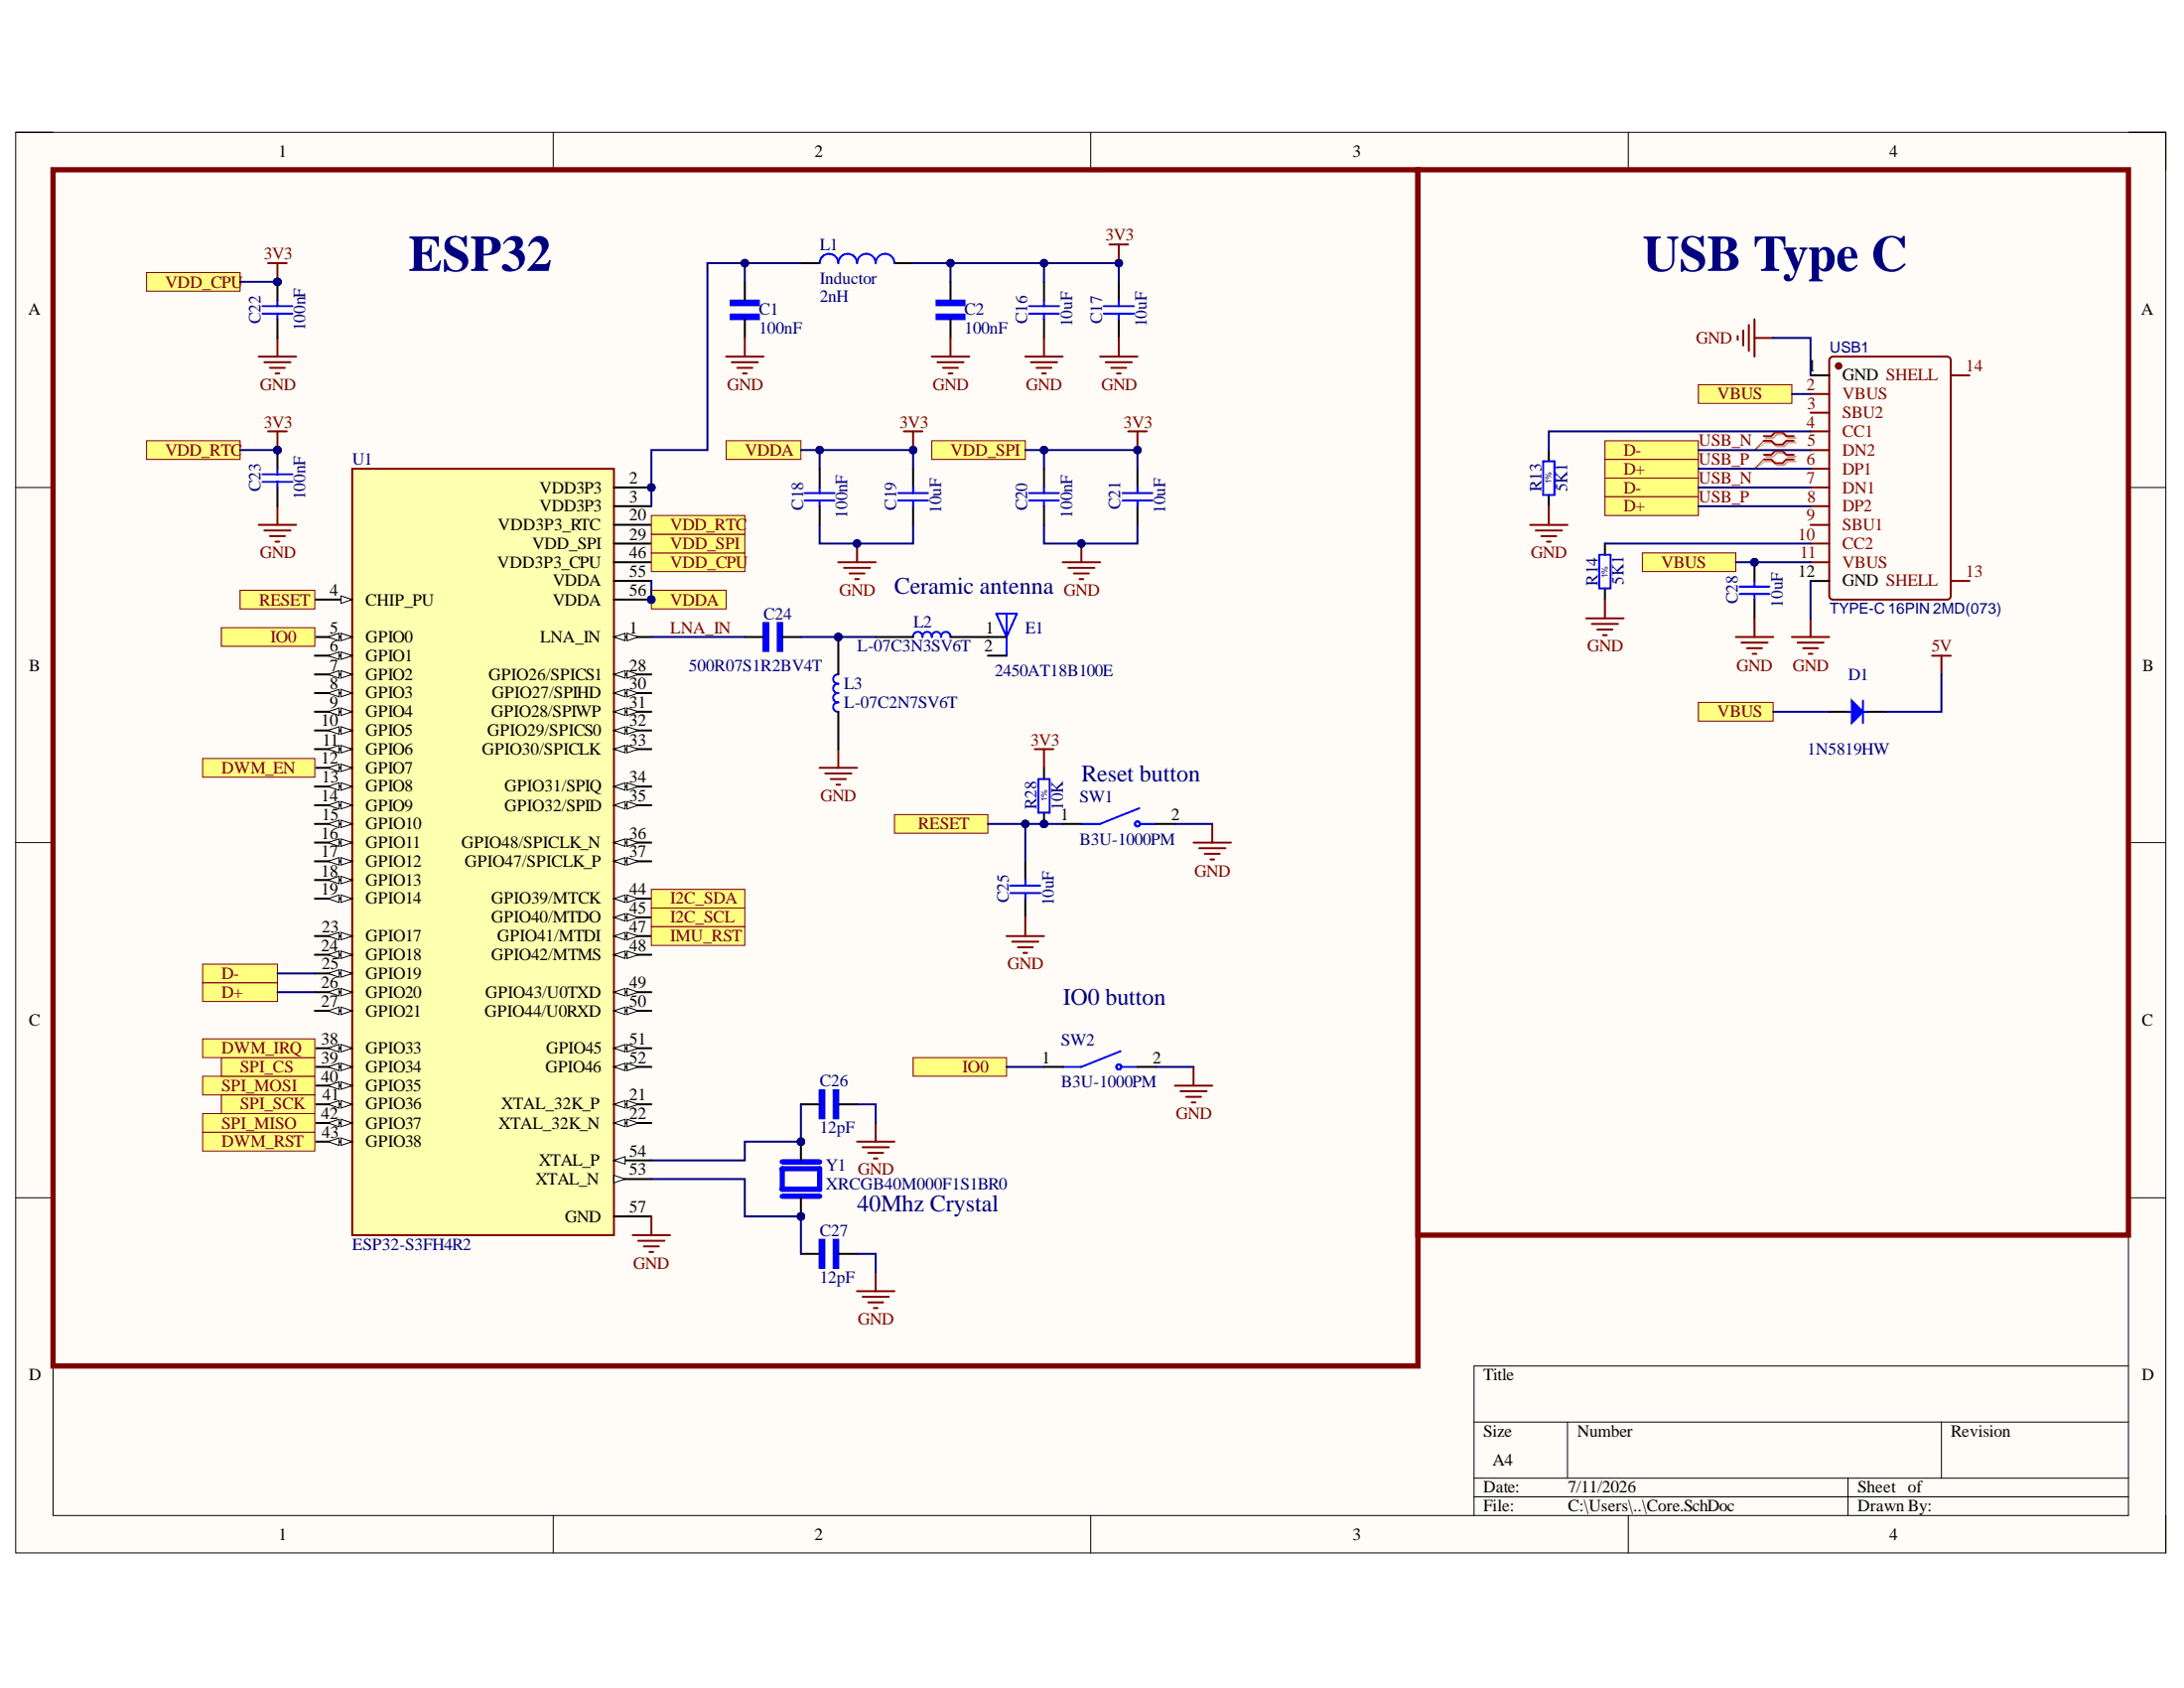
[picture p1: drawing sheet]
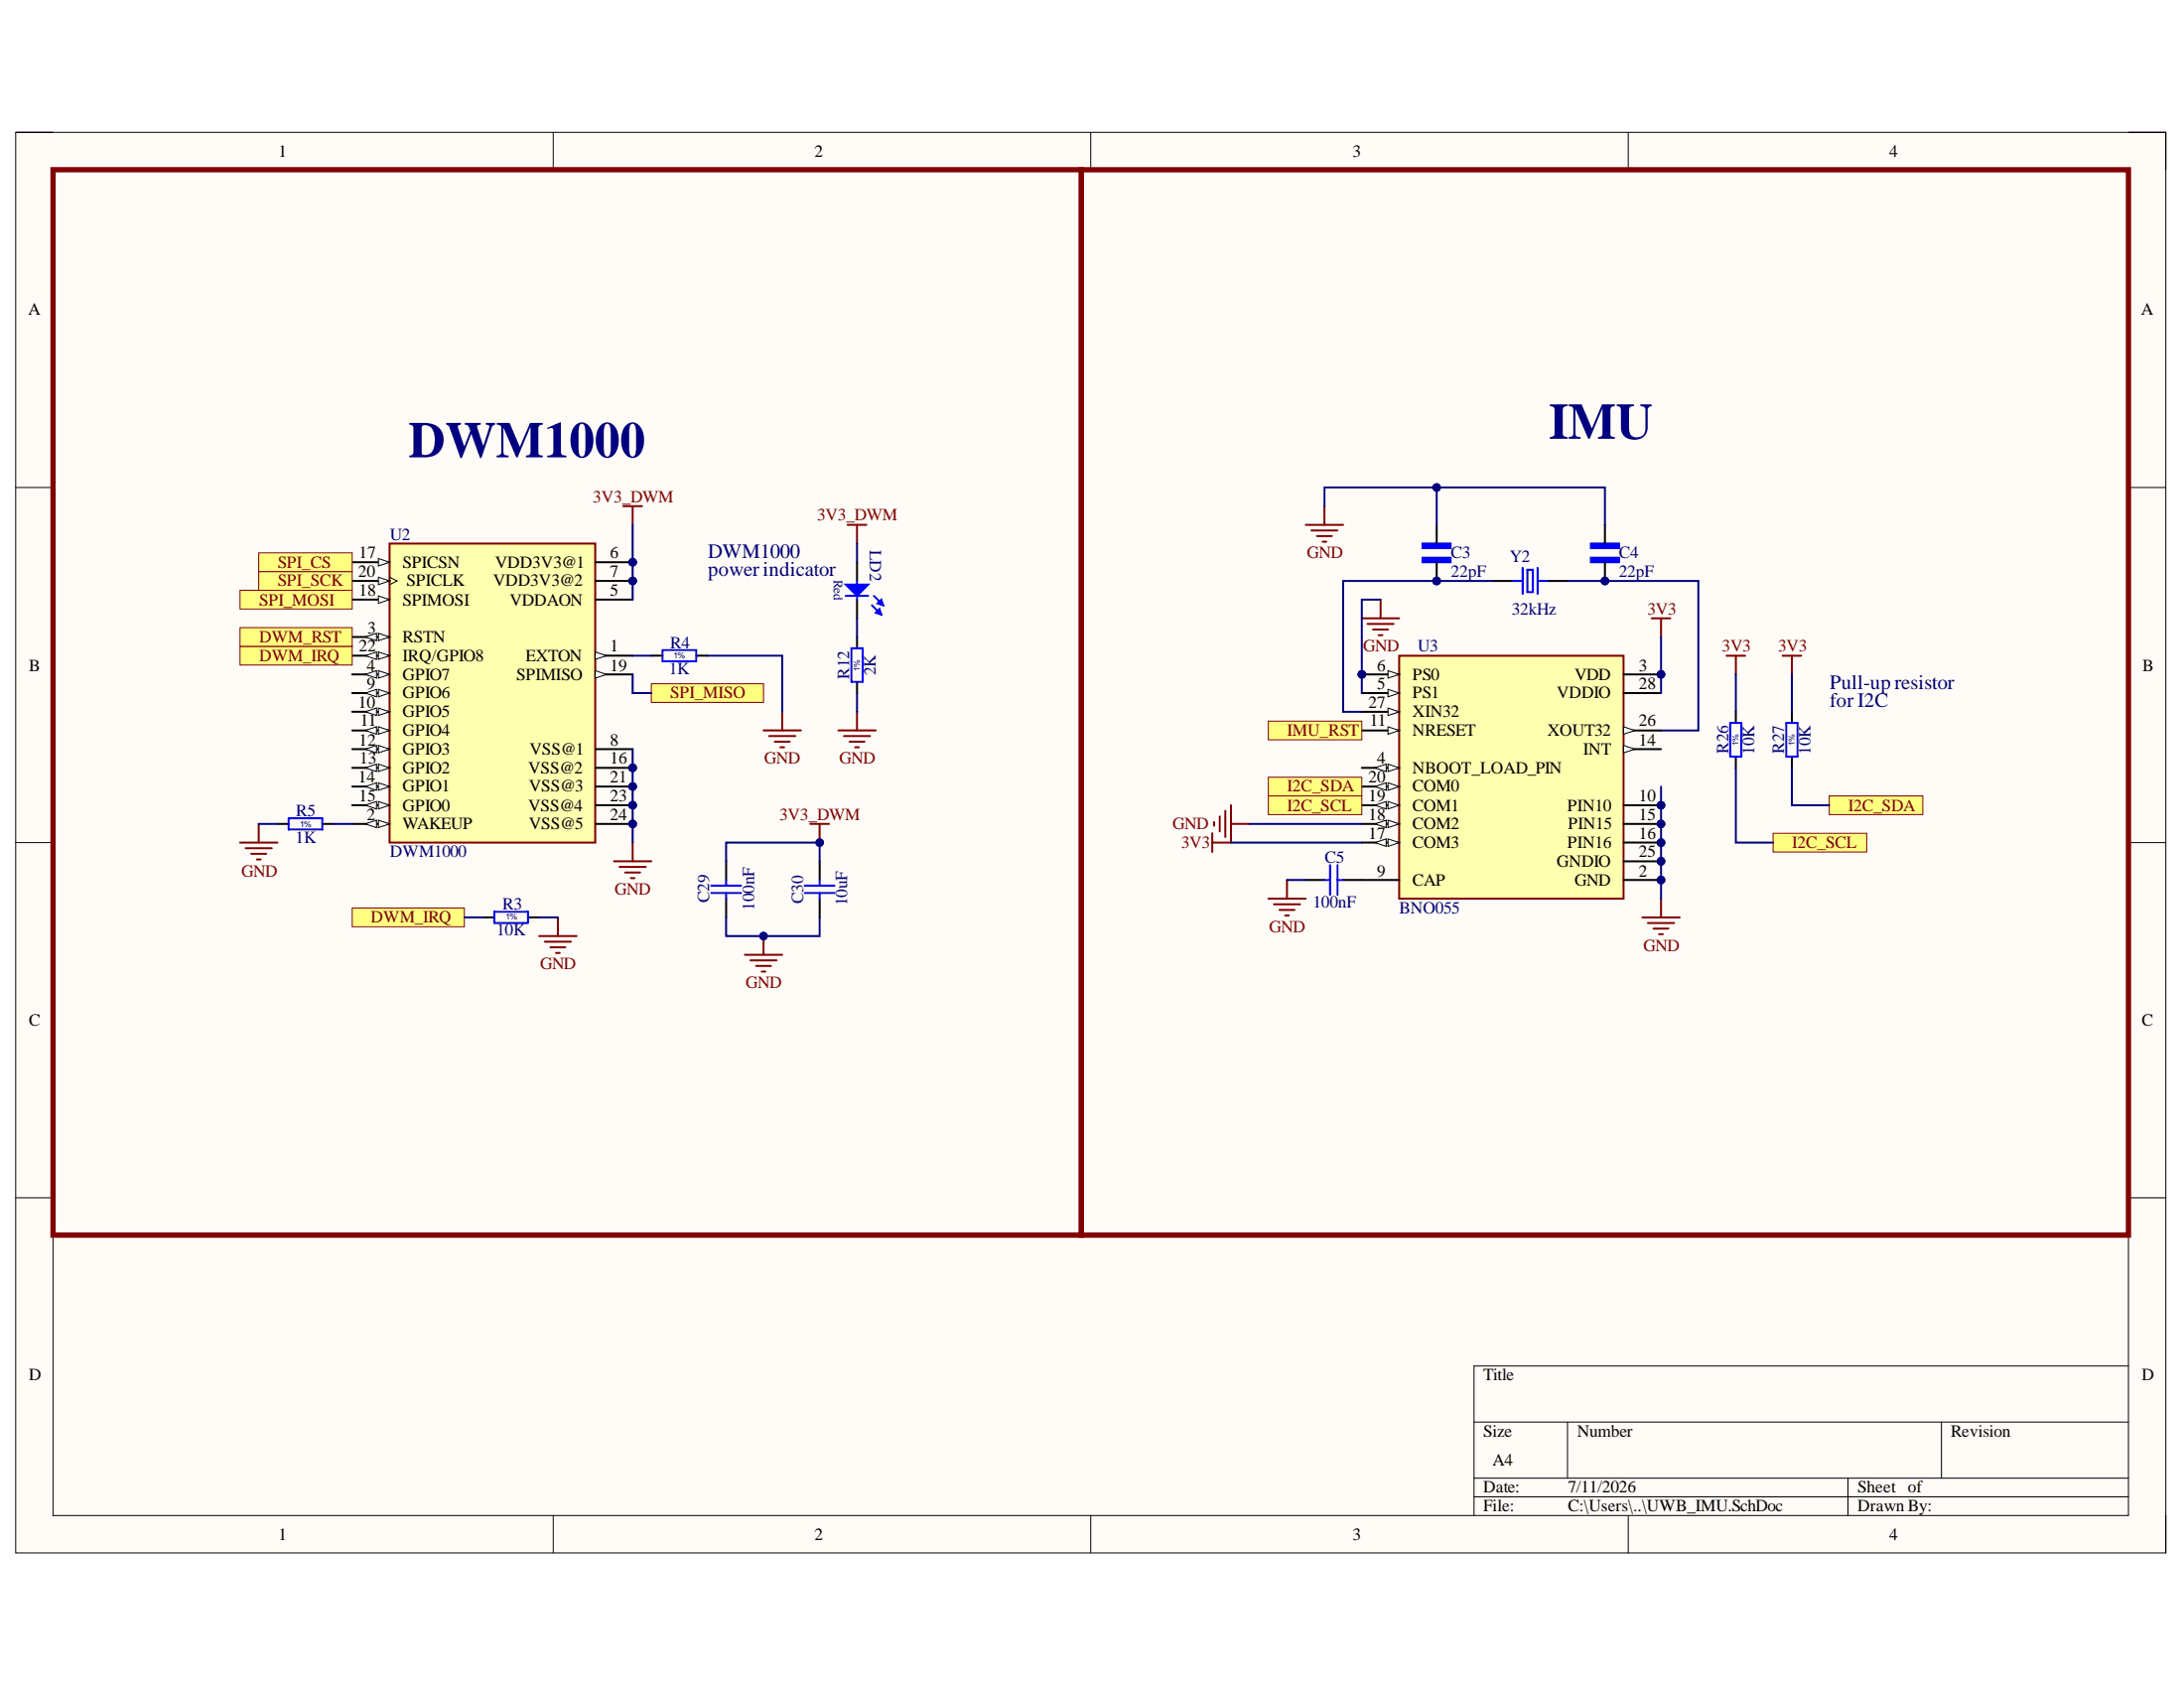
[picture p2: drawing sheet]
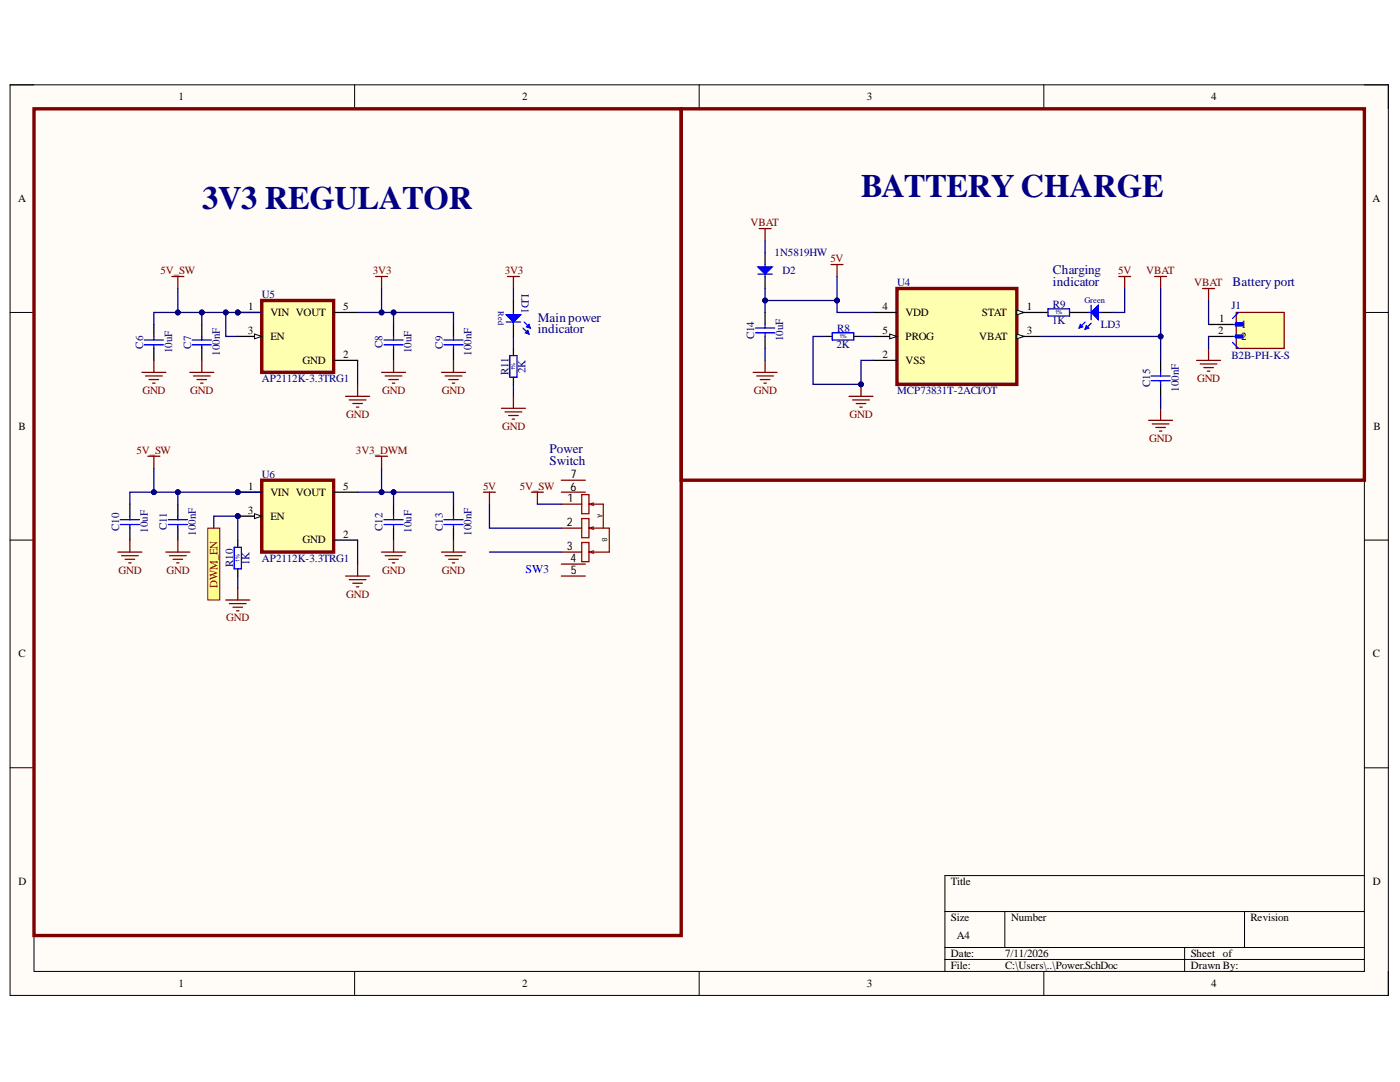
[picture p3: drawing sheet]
# Altium project Tag.PrjPcb
3 sheets, 65 parts. Net scope: flat (ports and power ports of the same name join across sheets).
Board file: Tag.PcbDoc
Sheets:
  Core.SchDoc
  UWB_IMU.SchDoc
  Power.SchDoc

## Sheet Core.SchDoc
size A4; SheetNumber: 1; SheetTotal: 3

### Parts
C1  100nF  [CAPC1005X55N]
C2  100nF  [CAPC1005X55N]
C16  10uF  [0603C]
C17  10uF  [0603C]
C18  100nF  [0603C]
C19  10uF  [0603C]
C20  100nF  [0603C]
C21  10uF  [0603C]
C22  100nF  [0603C]
C23  100nF  [0603C]
C24  500R07S1R2BV4T  [CAPC1005X55N]
C25  10uF  [0603C]
C26  12pF  [CAPC1005X55N]
C27  12pF  [CAPC1005X55N]
C28  10uF  [0603C]
D1  1N5819HW  [SOD-123FL]
E1  2450AT18B100E  [XDCR_2450AT18B100E]
L1  Inductor  value 2nH  [0402-A]
L2  L-07C3N3SV6T  [INDC1005X60N]
L3  L-07C2N7SV6T  [INDC1005X60N]
R13  5K1  [0603R]
R14  5K1  [0603R]
R28  10K  [0603R]
SW1  B3U-1000PM  [SW_B3U-1000PM]
SW2  B3U-1000PM  [SW_B3U-1000PM]
U1  ESP32-S3FH4R2  [QFN40P700X700X90-57N]
USB1  TYPE-C 16PIN 2MD(073)  [USB-C-SMD_TYPE-C-6PIN-2MD-073]
Y1  XRCGB40M000F1S1BR0  [OSC_XRCGB40M000F1S1BR0]

### Blocks framed on the sheet
ESP32: C1 C2 C16-C27 E1 L1-L3 R28 SW1 SW2 U1 Y1
USB Type C: C28 D1 R13 R14 USB1

### Ports
D+, D-, DWM_EN, DWM_IRQ, DWM_RST, I2C_SCL, I2C_SDA, IMU_RST, IO0, RESET, SPI_CS, SPI_MISO, SPI_MOSI, SPI_SCK, VBUS, VDD_CPU, VDD_RTC, VDD_SPI, VDDA

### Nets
3V3: C2.2 C16.2 C17.2 C18.2 C19.2 C20.2 C21.2 C22.2 C23.2 L1.2 R28.2 U1.20(VDD3P3_RTC) U1.29(VDD_SPI) U1.46(VDD3P3_CPU) U1.55(VDDA) U1.56(VDDA) ; port VDDA, port VDD_CPU, port VDD_SPI, port VDD_RTC
5V: D1.1(C)
GND: C1.1 C2.1 C16.1 C17.1 C18.1 C19.1 C20.1 C21.1 C22.1 C23.1 C25.1 C26.2 C27.2 C28.1 L3.1 R13.1 R14.1 SW1.2 SW2.2 U1.57(GND) USB1.1(GND) USB1.12(GND)
LNA_IN: C24.1 U1.1(LNA_IN)
USB_N: U1.25(GPIO19) USB1.5(DN2) USB1.7(DN1) ; port D-
USB_P: U1.26(GPIO20) USB1.6(DP1) USB1.8(DP2) ; port D+
NetC1_2: C1.2 L1.1 U1.2(VDD3P3) U1.3(VDD3P3)
NetC24_2: C24.2 L2.1 L3.2
NetC25_2: C25.2 R28.1 SW1.1 U1.4(CHIP_PU) ; port RESET
NetC26_1: C26.1 U1.54(XTAL_P) Y1.1
NetC27_1: C27.1 U1.53(XTAL_N) Y1.3
NetC28_2: C28.2 D1.2(A) USB1.2(VBUS) USB1.11(VBUS) ; port VBUS
NetE1_1: E1.1(FEED) L2.2
NetR3_1: U1.38(GPIO33) ; port DWM_IRQ
NetR10_2: U1.12(GPIO7) ; port DWM_EN
NetR13_2: R13.2 USB1.4(CC1)
NetR14_2: R14.2 USB1.10(CC2)
NetR26_1: U1.45(GPIO40/MTDO) ; port I2C_SCL
NetR27_1: U1.44(GPIO39/MTCK) ; port I2C_SDA
NetSW2_1: SW2.1 U1.5(GPIO0) ; port IO0
NetU1_39: U1.39(GPIO34) ; port SPI_CS
NetU1_40: U1.40(GPIO35) ; port SPI_MOSI
NetU1_41: U1.41(GPIO36) ; port SPI_SCK
NetU1_42: U1.42(GPIO37) ; port SPI_MISO
NetU1_43: U1.43(GPIO38) ; port DWM_RST
NetU1_47: U1.47(GPIO41/MTDI) ; port IMU_RST

Not connected (* = marked no-connect by the designer): E1 2(NC); U1 6(GPIO1) 7(GPIO2) 8(GPIO3) 9(GPIO4) 10(GPIO5) 11(GPIO6) 13(GPIO8) 14(GPIO9) 15(GPIO10) 16(GPIO11) 17(GPIO12) 18(GPIO13) 19(GPIO14) 21(XTAL_32K_P) 22(XTAL_32K_N) 23(GPIO17) 24(GPIO18) 27(GPIO21) 28(GPIO26/SPICS1) 30(GPIO27/SPIHD) 31(GPIO28/SPIWP) 32(GPIO29/SPICS0) 33(GPIO30/SPICLK) 34(GPIO31/SPIQ) 35(GPIO32/SPID) 36(GPIO48/SPICLK_N) 37(GPIO47/SPICLK_P) 48(GPIO42/MTMS) 49(GPIO43/U0TXD) 50(GPIO44/U0RXD) 51(GPIO45) 52(GPIO46); USB1 3(SBU2) 9(SBU1) 13(SHELL) 14(SHELL)

### Layout directives
differential pair: USB_N, USB_P

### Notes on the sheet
- Ceramic antenna
- Reset button
- (near SW2) IO0 button
- 40Mhz Crystal

## Sheet UWB_IMU.SchDoc
size A4; SheetNumber: 2; SheetTotal: 3

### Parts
C3  22pF  [CAPC1005X55N]
C4  22pF  [CAPC1005X55N]
C5  100nF  [0603C]
C29  100nF  [0603C]
C30  10uF  [0603C]
LD2  (no value)  [0603 LED]
R3  10K  [0603R]
R4  1K  [0603R]
R5  1K  [0603R]
R12  2K  [0603R]
R26  10K  [0603R]
R27  10K  [0603R]
U2  DWM1000  [XCVR_DWM1000]
U3  BNO055  [LGA28R50P4X10_380X520X100]
Y2  32kHz  [XTAL_ECS-.327-6-34RR-TR]

### Blocks framed on the sheet
DWM1000: C29 C30 LD2 R3-R5 R12 U2
IMU: C3-C5 R26 R27 U3 Y2

### Ports
DWM_IRQ, DWM_RST, I2C_SCL, I2C_SDA, IMU_RST, SPI_CS, SPI_MISO, SPI_MOSI, SPI_SCK

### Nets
3V3: R26.2 R27.2 U3.3(VDD) U3.17(COM3) U3.28(VDDIO)
3V3_DWM: C29.2 C30.2 LD2.2(A) U2.5(VDDAON) U2.6(VDD3V3@1) U2.7(VDD3V3@2)
GND: C3.2 C4.2 C5.1 C29.1 C30.1 R3.2 R4.2 R5.1 R12.1 U2.8(VSS@1) U2.16(VSS@2) U2.21(VSS@3) U2.23(VSS@4) U2.24(VSS@5) U3.2(GND) U3.5(PS1) U3.6(PS0) U3.10(PIN10) U3.15(PIN15) U3.16(PIN16) U3.18(COM2) U3.25(GNDIO)
NetC3_1: C3.1 U3.27(XIN32) Y2.1(I/O)
NetC4_1: C4.1 U3.26(XOUT32) Y2.2(O/I)
NetC5_2: C5.2 U3.9(CAP)
NetLD2_1: LD2.1(C) R12.2
NetR3_1: R3.1 U2.22(IRQ/GPIO8) ; port DWM_IRQ
NetR4_1: R4.1 U2.1(EXTON)
NetR5_2: R5.2 U2.2(WAKEUP)
NetR26_1: R26.1 U3.19(COM1) ; port I2C_SCL
NetR27_1: R27.1 U3.20(COM0) ; port I2C_SDA
NetU1_39: U2.17(SPICSN) ; port SPI_CS
NetU1_40: U2.18(SPIMOSI) ; port SPI_MOSI
NetU1_41: U2.20(SPICLK) ; port SPI_SCK
NetU1_42: U2.19(SPIMISO) ; port SPI_MISO
NetU1_43: U2.3(RSTN) ; port DWM_RST
NetU1_47: U3.11(NRESET) ; port IMU_RST

Not connected (* = marked no-connect by the designer): U2 4(GPIO7) 9(GPIO6) 10(GPIO5) 11(GPIO4) 12(GPIO3) 13(GPIO2) 14(GPIO1) 15(GPIO0); U3 4(NBOOT_LOAD_PIN) 14(INT)

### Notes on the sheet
- DWM1000
- (near LD2) power indicator
- (near R27) Pull-up resistor
- (near R27) for I2C

## Sheet Power.SchDoc
size A4; SheetNumber: 3; SheetTotal: 3

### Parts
C6  10uF  [0603C]
C7  100nF  [0603C]
C8  10uF  [0603C]
C9  100nF  [0603C]
C10  10uF  [0603C]
C11  100nF  [0603C]
C12  10uF  [0603C]
C13  100nF  [0603C]
C14  10uF  [0603C]
C15  100nF  [0603C]
D2  1N5819HW  [SOD-123FL]
J1  B2B-PH-K-S  [JST_B2B-PH-K-S]
LD1  (no value)  [0603 LED]
LD3  GREEN  [0603 LED]  (value not drawn)
R8  2K  [0603R]
R9  1K  [0603R]
R10  1K  [0603R]
R11  2K  [0603R]
SW3  MK-12C02-G020  [SW-SMD_MK-12C02-G020]  (value not drawn)
U4  MCP73831T-2ACI/OT  [SOT95P280X145-5N]
U5  AP2112K-3.3TRG1  [SOT95P285X140-5N]
U6  AP2112K-3.3TRG1  [SOT95P285X140-5N]

### Blocks framed on the sheet
3V3 REGULATOR: C6-C13 LD1 R10 R11 SW3 U5 U6
BATTERY CHARGE: C14 C15 D2 J1 LD3 R8 R9 U4

### Ports
DWM_EN

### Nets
3V3: C8.2 C9.2 LD1.2(A) U5.5(VOUT)
3V3_DWM: C12.2 C13.2 U6.5(VOUT)
5V: C14.2 D2.1(C) LD3.2(A) SW3.2 U4.4(VDD)
5V_SW: C6.2 C7.2 C10.2 C11.2 SW3.1 U5.1(VIN) U5.3(EN) U6.1(VIN)
GND: C6.1 C7.1 C8.1 C9.1 C10.1 C11.1 C12.1 C13.1 C14.1 C15.1 J1.2 R8.1 R10.1 R11.1 U4.2(VSS) U5.2(GND) U6.2(GND)
VBAT: C15.2 D2.2(A) J1.1 U4.3(VBAT)
NetLD1_1: LD1.1(C) R11.2
NetLD3_1: LD3.1(C) R9.2
NetR8_2: R8.2 U4.5(PROG)
NetR9_1: R9.1 U4.1(STAT)
NetR10_2: R10.2 U6.3(EN) ; port DWM_EN

Not connected (* = marked no-connect by the designer): SW3 3 4 5 6 7

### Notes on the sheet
- Charging
- indicator
- (near J1) Battery port
- Main power
- (near SW3) Switch
- (near SW3) Power

## Nets that join several sheets
3V3: Core (16 pins), UWB_IMU (5 pins), Power (C8.2 C9.2 LD1.2 U5.5)
3V3_DWM: UWB_IMU (6 pins), Power (C12.2 C13.2 U6.5)
5V: Core (D1.1), Power (5 pins)
GND: Core (22 pins), UWB_IMU (22 pins), Power (17 pins)
NetR3_1: Core (U1.38), UWB_IMU (R3.1 U2.22)
NetR10_2: Core (U1.12), Power (R10.2 U6.3)
NetR26_1: Core (U1.45), UWB_IMU (R26.1 U3.19)
NetR27_1: Core (U1.44), UWB_IMU (R27.1 U3.20)
NetU1_39: Core (U1.39), UWB_IMU (U2.17)
NetU1_40: Core (U1.40), UWB_IMU (U2.18)
NetU1_41: Core (U1.41), UWB_IMU (U2.20)
NetU1_42: Core (U1.42), UWB_IMU (U2.19)
NetU1_43: Core (U1.43), UWB_IMU (U2.3)
NetU1_47: Core (U1.47), UWB_IMU (U3.11)
